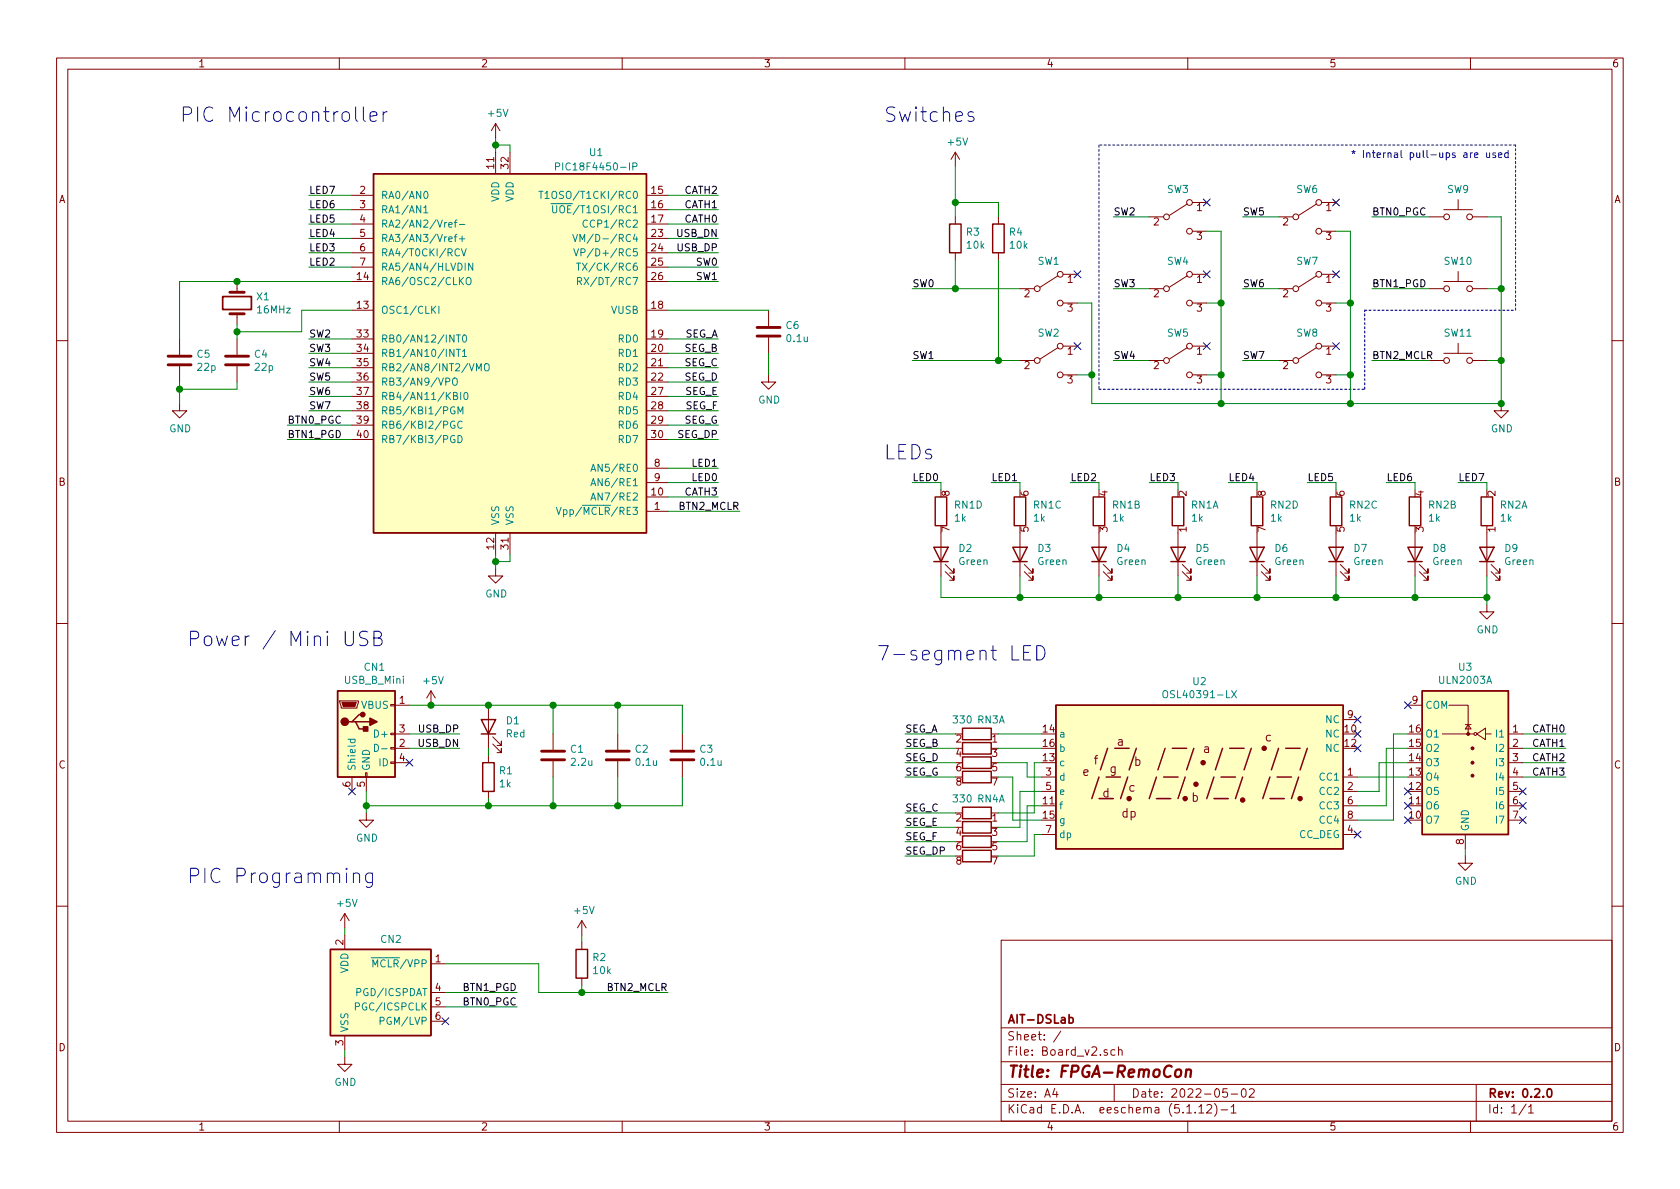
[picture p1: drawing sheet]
EESchema Schematic File Version 4
EELAYER 30 0
EELAYER END
$Descr A4 11693 8268
encoding utf-8
Sheet 1 1
Title "FPGA-RemoCon"
Date "2022-05-02"
Rev "0.2.0"
Comp "AIT-DSLab"
Comment1 ""
Comment2 ""
Comment3 ""
Comment4 ""
$EndDescr
$Comp
L MCU_Microchip_PIC18:PIC18F4450-IP U1
U 1 1
P 3550 2450
F 0 "U1" H 4150 3850 50  0000 C CNN
F 1 "PIC18F4450-IP" H 4150 3750 50  0000 C CNN
F 2 "Package_DIP:DIP-40_W15.24mm_LongPads" H 3550 2450 50  0001 C CIN
F 3 "http://ww1.microchip.com/downloads/en/DeviceDoc/39760d.pdf" H 3550 2200 50  0001 C CNN
	1    3550 2450
	1    0    0    -1  
$EndComp
$Comp
L Device:Crystal X1
U 1 1
P 1650 2100
F 0 "X1" V 1604 2231 50  0000 L CNN
F 1 "16MHz" V 1695 2231 50  0000 L CNN
F 2 "Crystal:Crystal_HC49-4H_Vertical" H 1650 2100 50  0001 C CNN
F 3 "~" H 1650 2100 50  0001 C CNN
	1    1650 2100
	0    1    1    0   
$EndComp
$Comp
L Device:C C4
U 1 1
P 1650 2500
F 0 "C4" H 1765 2546 50  0000 L CNN
F 1 "22p" H 1765 2455 50  0000 L CNN
F 2 "Capacitor_THT:C_Disc_D3.8mm_W2.6mm_P2.50mm" H 1688 2350 50  0001 C CNN
F 3 "~" H 1650 2500 50  0001 C CNN
	1    1650 2500
	1    0    0    -1  
$EndComp
$Comp
L Device:C C5
U 1 1
P 1250 2500
F 0 "C5" H 1365 2546 50  0000 L CNN
F 1 "22p" H 1365 2455 50  0000 L CNN
F 2 "Capacitor_THT:C_Disc_D3.8mm_W2.6mm_P2.50mm" H 1288 2350 50  0001 C CNN
F 3 "~" H 1250 2500 50  0001 C CNN
	1    1250 2500
	1    0    0    -1  
$EndComp
Wire Wire Line
	2450 1950 1650 1950
Wire Wire Line
	1650 1950 1250 1950
Wire Wire Line
	1250 1950 1250 2350
Connection ~ 1650 1950
Wire Wire Line
	2450 2150 2100 2150
Wire Wire Line
	2100 2150 2100 2300
Wire Wire Line
	2100 2300 1650 2300
Wire Wire Line
	1650 2300 1650 2250
Wire Wire Line
	1650 2350 1650 2300
Connection ~ 1650 2300
Wire Wire Line
	1650 2650 1650 2700
Wire Wire Line
	1650 2700 1250 2700
Wire Wire Line
	1250 2700 1250 2650
$Comp
L power:GND #PWR0101
U 1 1
P 1250 2800
F 0 "#PWR0101" H 1250 2550 50  0001 C CNN
F 1 "GND" H 1255 2627 50  0000 C CNN
F 2 "" H 1250 2800 50  0001 C CNN
F 3 "" H 1250 2800 50  0001 C CNN
	1    1250 2800
	1    0    0    -1  
$EndComp
Wire Wire Line
	1250 2700 1250 2800
Connection ~ 1250 2700
$Comp
L Device:C C6
U 1 1
P 5350 2300
F 0 "C6" H 5465 2346 50  0000 L CNN
F 1 "0.1u" H 5465 2255 50  0000 L CNN
F 2 "Capacitor_THT:C_Disc_D3.8mm_W2.6mm_P2.50mm" H 5388 2150 50  0001 C CNN
F 3 "~" H 5350 2300 50  0001 C CNN
	1    5350 2300
	1    0    0    -1  
$EndComp
$Comp
L power:GND #PWR0102
U 1 1
P 5350 2600
F 0 "#PWR0102" H 5350 2350 50  0001 C CNN
F 1 "GND" H 5355 2427 50  0000 C CNN
F 2 "" H 5350 2600 50  0001 C CNN
F 3 "" H 5350 2600 50  0001 C CNN
	1    5350 2600
	1    0    0    -1  
$EndComp
Wire Wire Line
	5350 2450 5350 2600
$Comp
L power:+5V #PWR0103
U 1 1
P 3450 950
F 0 "#PWR0103" H 3450 800 50  0001 C CNN
F 1 "+5V" H 3465 1123 50  0000 C CNN
F 2 "" H 3450 950 50  0001 C CNN
F 3 "" H 3450 950 50  0001 C CNN
	1    3450 950 
	1    0    0    -1  
$EndComp
$Comp
L power:GND #PWR0104
U 1 1
P 3450 3950
F 0 "#PWR0104" H 3450 3700 50  0001 C CNN
F 1 "GND" H 3455 3777 50  0000 C CNN
F 2 "" H 3450 3950 50  0001 C CNN
F 3 "" H 3450 3950 50  0001 C CNN
	1    3450 3950
	1    0    0    -1  
$EndComp
Wire Wire Line
	3450 3850 3450 3900
Wire Wire Line
	3450 3900 3550 3900
Wire Wire Line
	3550 3900 3550 3850
Connection ~ 3450 3900
Wire Wire Line
	3450 3900 3450 3950
Wire Wire Line
	3450 950  3450 1000
Wire Wire Line
	3450 1000 3550 1000
Wire Wire Line
	3550 1000 3550 1050
Connection ~ 3450 1000
Wire Wire Line
	3450 1000 3450 1050
Text Label 5150 3550 2    50   ~ 0
BTN2_MCLR
Wire Wire Line
	4650 3550 5150 3550
Wire Wire Line
	4650 2150 5350 2150
Wire Wire Line
	2450 2950 2000 2950
Wire Wire Line
	2450 3050 2000 3050
Text Label 2000 2950 0    50   ~ 0
BTN0_PGC
Text Label 2000 3050 0    50   ~ 0
BTN1_PGD
Wire Wire Line
	2150 2850 2450 2850
Wire Wire Line
	2150 2750 2450 2750
Wire Wire Line
	2150 2650 2450 2650
Wire Wire Line
	2150 2550 2450 2550
Wire Wire Line
	2150 2450 2450 2450
Wire Wire Line
	2150 2350 2450 2350
Text Label 2150 2850 0    50   ~ 0
SW7
Text Label 2150 2750 0    50   ~ 0
SW6
Text Label 2150 2650 0    50   ~ 0
SW5
Text Label 2150 2550 0    50   ~ 0
SW4
Text Label 2150 2450 0    50   ~ 0
SW3
Text Label 2150 2350 0    50   ~ 0
SW2
Text Label 5000 1850 2    50   ~ 0
SW0
Text Label 5000 1950 2    50   ~ 0
SW1
Wire Wire Line
	4650 1950 5000 1950
Wire Wire Line
	4650 1850 5000 1850
Wire Wire Line
	5000 1750 4650 1750
Wire Wire Line
	5000 1650 4650 1650
Wire Wire Line
	5000 2350 4650 2350
Wire Wire Line
	5000 2450 4650 2450
Wire Wire Line
	5000 2550 4650 2550
Wire Wire Line
	5000 2650 4650 2650
Wire Wire Line
	5000 2750 4650 2750
Wire Wire Line
	5000 2850 4650 2850
Wire Wire Line
	5000 2950 4650 2950
Wire Wire Line
	5000 3050 4650 3050
Text Label 5000 3050 2    50   ~ 0
SEG_DP
Text Label 5000 2950 2    50   ~ 0
SEG_G
Text Label 5000 2850 2    50   ~ 0
SEG_F
Text Label 5000 2750 2    50   ~ 0
SEG_E
Text Label 5000 2650 2    50   ~ 0
SEG_D
Text Label 5000 2550 2    50   ~ 0
SEG_C
Text Label 5000 2450 2    50   ~ 0
SEG_B
Text Label 5000 2350 2    50   ~ 0
SEG_A
Text Label 5000 1750 2    50   ~ 0
USB_DP
Text Label 5000 1650 2    50   ~ 0
USB_DN
Wire Wire Line
	5000 1550 4650 1550
Wire Wire Line
	5000 1450 4650 1450
Wire Wire Line
	5000 1350 4650 1350
Wire Wire Line
	2150 1350 2450 1350
Wire Wire Line
	2150 1450 2450 1450
Wire Wire Line
	2150 1550 2450 1550
Wire Wire Line
	2150 1650 2450 1650
Wire Wire Line
	2150 1750 2450 1750
Wire Wire Line
	2150 1850 2450 1850
Wire Wire Line
	5000 3250 4650 3250
Wire Wire Line
	5000 3350 4650 3350
Wire Wire Line
	5000 3450 4650 3450
Text Label 5000 3450 2    50   ~ 0
CATH3
Text Label 5000 1350 2    50   ~ 0
CATH2
Text Label 5000 1450 2    50   ~ 0
CATH1
Text Label 5000 1550 2    50   ~ 0
CATH0
Text Label 5000 3350 2    50   ~ 0
LED0
Text Label 5000 3250 2    50   ~ 0
LED1
Text Label 2150 1850 0    50   ~ 0
LED2
Text Label 2150 1750 0    50   ~ 0
LED3
Text Label 2150 1650 0    50   ~ 0
LED4
Text Label 2150 1550 0    50   ~ 0
LED5
Text Label 2150 1450 0    50   ~ 0
LED6
Text Label 2150 1350 0    50   ~ 0
LED7
$Comp
L Connector:USB_B_Mini CN1
U 1 1
P 2550 5100
F 0 "CN1" H 2607 5567 50  0000 C CNN
F 1 "USB_B_Mini" H 2607 5476 50  0000 C CNN
F 2 "Board:USB_MiniB_TE_2172034-1" H 2700 5050 50  0001 C CNN
F 3 "~" H 2700 5050 50  0001 C CNN
	1    2550 5100
	1    0    0    -1  
$EndComp
Text Notes 1250 850  0    100  ~ 0
PIC Microcontroller
Text Notes 1300 4500 0    100  ~ 0
Power / Mini USB
$Comp
L power:GND #PWR0105
U 1 1
P 2550 5650
F 0 "#PWR0105" H 2550 5400 50  0001 C CNN
F 1 "GND" H 2555 5477 50  0000 C CNN
F 2 "" H 2550 5650 50  0001 C CNN
F 3 "" H 2550 5650 50  0001 C CNN
	1    2550 5650
	1    0    0    -1  
$EndComp
$Comp
L power:+5V #PWR0106
U 1 1
P 3000 4900
F 0 "#PWR0106" H 3000 4750 50  0001 C CNN
F 1 "+5V" H 3015 5073 50  0000 C CNN
F 2 "" H 3000 4900 50  0001 C CNN
F 3 "" H 3000 4900 50  0001 C CNN
	1    3000 4900
	1    0    0    -1  
$EndComp
Wire Wire Line
	2850 4900 3000 4900
Wire Wire Line
	2550 5500 2550 5600
NoConn ~ 2450 5500
NoConn ~ 2850 5300
Connection ~ 2550 5600
Wire Wire Line
	2550 5600 2550 5650
Connection ~ 3000 4900
Text Label 3200 5100 2    50   ~ 0
USB_DP
Wire Wire Line
	2850 5100 3200 5100
Wire Wire Line
	2850 5200 3200 5200
Text Label 3200 5200 2    50   ~ 0
USB_DN
$Comp
L Device:R R1
U 1 1
P 3400 5400
F 0 "R1" H 3470 5446 50  0000 L CNN
F 1 "1k" H 3470 5355 50  0000 L CNN
F 2 "Resistor_THT:R_Axial_DIN0207_L6.3mm_D2.5mm_P7.62mm_Horizontal" V 3330 5400 50  0001 C CNN
F 3 "~" H 3400 5400 50  0001 C CNN
	1    3400 5400
	1    0    0    -1  
$EndComp
$Comp
L Device:LED D1
U 1 1
P 3400 5050
F 0 "D1" V 3439 4932 50  0000 R CNN
F 1 "Red" V 3348 4932 50  0000 R CNN
F 2 "LED_THT:LED_D3.0mm" H 3400 5050 50  0001 C CNN
F 3 "~" H 3400 5050 50  0001 C CNN
	1    3400 5050
	0    -1   -1   0   
$EndComp
$Comp
L Device:C C2
U 1 1
P 4300 5250
F 0 "C2" H 4415 5296 50  0000 L CNN
F 1 "0.1u" H 4415 5205 50  0000 L CNN
F 2 "Capacitor_THT:C_Disc_D3.8mm_W2.6mm_P2.50mm" H 4338 5100 50  0001 C CNN
F 3 "~" H 4300 5250 50  0001 C CNN
	1    4300 5250
	1    0    0    -1  
$EndComp
$Comp
L Device:C C3
U 1 1
P 4750 5250
F 0 "C3" H 4865 5296 50  0000 L CNN
F 1 "0.1u" H 4865 5205 50  0000 L CNN
F 2 "Capacitor_THT:C_Disc_D3.8mm_W2.6mm_P2.50mm" H 4788 5100 50  0001 C CNN
F 3 "~" H 4750 5250 50  0001 C CNN
	1    4750 5250
	1    0    0    -1  
$EndComp
Wire Wire Line
	3400 5200 3400 5250
Wire Wire Line
	3400 5550 3400 5600
Wire Wire Line
	4300 4900 4300 5100
Wire Wire Line
	4750 5400 4750 5600
Wire Wire Line
	4300 5400 4300 5600
Text Notes 1300 6150 0    100  ~ 0
PIC Programming
$Comp
L power:+5V #PWR0107
U 1 1
P 2400 6450
F 0 "#PWR0107" H 2400 6300 50  0001 C CNN
F 1 "+5V" H 2415 6623 50  0000 C CNN
F 2 "" H 2400 6450 50  0001 C CNN
F 3 "" H 2400 6450 50  0001 C CNN
	1    2400 6450
	1    0    0    -1  
$EndComp
$Comp
L power:GND #PWR0108
U 1 1
P 2400 7350
F 0 "#PWR0108" H 2400 7100 50  0001 C CNN
F 1 "GND" H 2405 7177 50  0000 C CNN
F 2 "" H 2400 7350 50  0001 C CNN
F 3 "" H 2400 7350 50  0001 C CNN
	1    2400 7350
	1    0    0    -1  
$EndComp
Wire Wire Line
	2400 7300 2400 7350
Wire Wire Line
	2400 6450 2400 6500
$Comp
L Connector:Conn_PIC_ICSP_ICD CN2
U 1 1
P 2600 6900
F 0 "CN2" H 2800 7300 50  0000 R TNN
F 1 "Conn_PIC_ICSP_ICD" H 2271 6855 50  0001 R CNN
F 2 "Connector_PinHeader_2.54mm:PinHeader_1x06_P2.54mm_Vertical" H 2650 7050 50  0001 C CNN
F 3 "http://ww1.microchip.com/downloads/en/devicedoc/30277d.pdf" V 2300 6750 50  0001 C CNN
	1    2600 6900
	1    0    0    -1  
$EndComp
Wire Wire Line
	3600 6900 3100 6900
Wire Wire Line
	3600 7000 3100 7000
NoConn ~ 3100 7100
Text Label 4650 6900 2    50   ~ 0
BTN2_MCLR
Text Label 3600 6900 2    50   ~ 0
BTN1_PGD
Text Label 3600 7000 2    50   ~ 0
BTN0_PGC
Wire Wire Line
	3100 6700 3750 6700
$Comp
L Device:R R2
U 1 1
P 4050 6700
F 0 "R2" H 4120 6746 50  0000 L CNN
F 1 "10k" H 4120 6655 50  0000 L CNN
F 2 "Resistor_THT:R_Axial_DIN0207_L6.3mm_D2.5mm_P7.62mm_Horizontal" V 3980 6700 50  0001 C CNN
F 3 "~" H 4050 6700 50  0001 C CNN
	1    4050 6700
	1    0    0    -1  
$EndComp
Wire Wire Line
	3750 6700 3750 6900
Wire Wire Line
	3750 6900 4050 6900
Wire Wire Line
	4050 6850 4050 6900
Connection ~ 4050 6900
Wire Wire Line
	4050 6900 4650 6900
Wire Wire Line
	4050 6550 4050 6500
$Comp
L power:+5V #PWR0109
U 1 1
P 4050 6500
F 0 "#PWR0109" H 4050 6350 50  0001 C CNN
F 1 "+5V" H 4065 6673 50  0000 C CNN
F 2 "" H 4050 6500 50  0001 C CNN
F 3 "" H 4050 6500 50  0001 C CNN
	1    4050 6500
	1    0    0    -1  
$EndComp
Text Notes 6150 850  0    100  ~ 0
Switches
Text Notes 6150 3200 0    100  ~ 0
LEDs
Text Notes 6100 4600 0    100  ~ 0
7-segment LED
$Comp
L Switch:SW_SPDT SW1
U 1 1
P 7300 2000
F 0 "SW1" H 7300 2193 50  0000 C CNN
F 1 "SW_SPDT" H 7300 2194 50  0001 C CNN
F 2 "Board:SW_Slide_MSS102545" H 7300 2000 50  0001 C CNN
F 3 "~" H 7300 2000 50  0001 C CNN
	1    7300 2000
	1    0    0    -1  
$EndComp
$Comp
L Switch:SW_SPDT SW2
U 1 1
P 7300 2500
F 0 "SW2" H 7300 2693 50  0000 C CNN
F 1 "SW_SPDT" H 7300 2694 50  0001 C CNN
F 2 "Board:SW_Slide_MSS102545" H 7300 2500 50  0001 C CNN
F 3 "~" H 7300 2500 50  0001 C CNN
	1    7300 2500
	1    0    0    -1  
$EndComp
$Comp
L Switch:SW_SPDT SW3
U 1 1
P 8200 1500
F 0 "SW3" H 8200 1693 50  0000 C CNN
F 1 "SW_SPDT" H 8200 1694 50  0001 C CNN
F 2 "Board:SW_Slide_MSS102545" H 8200 1500 50  0001 C CNN
F 3 "~" H 8200 1500 50  0001 C CNN
	1    8200 1500
	1    0    0    -1  
$EndComp
$Comp
L Switch:SW_SPDT SW4
U 1 1
P 8200 2000
F 0 "SW4" H 8200 2193 50  0000 C CNN
F 1 "SW_SPDT" H 8200 2194 50  0001 C CNN
F 2 "Board:SW_Slide_MSS102545" H 8200 2000 50  0001 C CNN
F 3 "~" H 8200 2000 50  0001 C CNN
	1    8200 2000
	1    0    0    -1  
$EndComp
$Comp
L Switch:SW_SPDT SW5
U 1 1
P 8200 2500
F 0 "SW5" H 8200 2693 50  0000 C CNN
F 1 "SW_SPDT" H 8200 2694 50  0001 C CNN
F 2 "Board:SW_Slide_MSS102545" H 8200 2500 50  0001 C CNN
F 3 "~" H 8200 2500 50  0001 C CNN
	1    8200 2500
	1    0    0    -1  
$EndComp
$Comp
L Switch:SW_SPDT SW6
U 1 1
P 9100 1500
F 0 "SW6" H 9100 1693 50  0000 C CNN
F 1 "SW_SPDT" H 9100 1694 50  0001 C CNN
F 2 "Board:SW_Slide_MSS102545" H 9100 1500 50  0001 C CNN
F 3 "~" H 9100 1500 50  0001 C CNN
	1    9100 1500
	1    0    0    -1  
$EndComp
$Comp
L Switch:SW_SPDT SW7
U 1 1
P 9100 2000
F 0 "SW7" H 9100 2193 50  0000 C CNN
F 1 "SW_SPDT" H 9100 2194 50  0001 C CNN
F 2 "Board:SW_Slide_MSS102545" H 9100 2000 50  0001 C CNN
F 3 "~" H 9100 2000 50  0001 C CNN
	1    9100 2000
	1    0    0    -1  
$EndComp
$Comp
L Switch:SW_SPDT SW8
U 1 1
P 9100 2500
F 0 "SW8" H 9100 2693 50  0000 C CNN
F 1 "SW_SPDT" H 9100 2694 50  0001 C CNN
F 2 "Board:SW_Slide_MSS102545" H 9100 2500 50  0001 C CNN
F 3 "~" H 9100 2500 50  0001 C CNN
	1    9100 2500
	1    0    0    -1  
$EndComp
$Comp
L Switch:SW_Push SW9
U 1 1
P 10150 1500
F 0 "SW9" H 10150 1693 50  0000 C CNN
F 1 "SW_Push" H 10150 1694 50  0001 C CNN
F 2 "Button_Switch_THT:SW_PUSH_6mm_H5mm" H 10150 1700 50  0001 C CNN
F 3 "~" H 10150 1700 50  0001 C CNN
	1    10150 1500
	1    0    0    -1  
$EndComp
$Comp
L Switch:SW_Push SW10
U 1 1
P 10150 2000
F 0 "SW10" H 10150 2193 50  0000 C CNN
F 1 "SW_Push" H 10150 2194 50  0001 C CNN
F 2 "Button_Switch_THT:SW_PUSH_6mm_H5mm" H 10150 2200 50  0001 C CNN
F 3 "~" H 10150 2200 50  0001 C CNN
	1    10150 2000
	1    0    0    -1  
$EndComp
$Comp
L Switch:SW_Push SW11
U 1 1
P 10150 2500
F 0 "SW11" H 10150 2693 50  0000 C CNN
F 1 "SW_Push" H 10150 2694 50  0001 C CNN
F 2 "Button_Switch_THT:SW_PUSH_6mm_H5mm" H 10150 2700 50  0001 C CNN
F 3 "~" H 10150 2700 50  0001 C CNN
	1    10150 2500
	1    0    0    -1  
$EndComp
$Comp
L Device:R R4
U 1 1
P 6950 1650
F 0 "R4" H 7020 1696 50  0000 L CNN
F 1 "10k" H 7020 1605 50  0000 L CNN
F 2 "Resistor_THT:R_Axial_DIN0207_L6.3mm_D2.5mm_P7.62mm_Horizontal" V 6880 1650 50  0001 C CNN
F 3 "~" H 6950 1650 50  0001 C CNN
	1    6950 1650
	1    0    0    -1  
$EndComp
$Comp
L Device:R R3
U 1 1
P 6650 1650
F 0 "R3" H 6720 1696 50  0000 L CNN
F 1 "10k" H 6720 1605 50  0000 L CNN
F 2 "Resistor_THT:R_Axial_DIN0207_L6.3mm_D2.5mm_P7.62mm_Horizontal" V 6580 1650 50  0001 C CNN
F 3 "~" H 6650 1650 50  0001 C CNN
	1    6650 1650
	1    0    0    -1  
$EndComp
Wire Wire Line
	6950 1800 6950 2500
Wire Wire Line
	6950 2500 7100 2500
Wire Wire Line
	7100 2000 6650 2000
Wire Wire Line
	6650 2000 6650 1800
Wire Wire Line
	6350 2000 6650 2000
Connection ~ 6650 2000
Wire Wire Line
	6350 2500 6950 2500
Connection ~ 6950 2500
Wire Wire Line
	7750 1500 8000 1500
Wire Wire Line
	7750 2000 8000 2000
Wire Wire Line
	7750 2500 8000 2500
Wire Wire Line
	8650 2500 8900 2500
Wire Wire Line
	8650 2000 8900 2000
Wire Wire Line
	8650 1500 8900 1500
Wire Wire Line
	6650 1150 6650 1400
Wire Wire Line
	6950 1500 6950 1400
Wire Wire Line
	6950 1400 6650 1400
Connection ~ 6650 1400
Wire Wire Line
	6650 1400 6650 1500
$Comp
L power:+5V #PWR0110
U 1 1
P 6650 1150
F 0 "#PWR0110" H 6650 1000 50  0001 C CNN
F 1 "+5V" H 6665 1323 50  0000 C CNN
F 2 "" H 6650 1150 50  0001 C CNN
F 3 "" H 6650 1150 50  0001 C CNN
	1    6650 1150
	1    0    0    -1  
$EndComp
$Comp
L power:GND #PWR0111
U 1 1
P 10450 2800
F 0 "#PWR0111" H 10450 2550 50  0001 C CNN
F 1 "GND" H 10455 2627 50  0000 C CNN
F 2 "" H 10450 2800 50  0001 C CNN
F 3 "" H 10450 2800 50  0001 C CNN
	1    10450 2800
	1    0    0    -1  
$EndComp
Wire Wire Line
	7500 2100 7600 2100
Wire Wire Line
	7600 2100 7600 2600
Wire Wire Line
	7600 2800 8500 2800
Wire Wire Line
	7500 2600 7600 2600
Connection ~ 7600 2600
Wire Wire Line
	7600 2600 7600 2800
Wire Wire Line
	8400 1600 8500 1600
Wire Wire Line
	8500 1600 8500 2100
Connection ~ 8500 2800
Wire Wire Line
	8500 2800 9400 2800
Wire Wire Line
	8400 2100 8500 2100
Connection ~ 8500 2100
Wire Wire Line
	8500 2100 8500 2600
Wire Wire Line
	8400 2600 8500 2600
Connection ~ 8500 2600
Wire Wire Line
	8500 2600 8500 2800
Wire Wire Line
	9300 2600 9400 2600
Wire Wire Line
	9400 2600 9400 2800
Wire Wire Line
	9400 2600 9400 2100
Wire Wire Line
	9400 1600 9300 1600
Connection ~ 9400 2600
Wire Wire Line
	9300 2100 9400 2100
Connection ~ 9400 2100
Wire Wire Line
	9400 2100 9400 1600
Wire Wire Line
	10350 1500 10450 1500
Wire Wire Line
	10450 1500 10450 2000
Connection ~ 10450 2800
Wire Wire Line
	10350 2500 10450 2500
Connection ~ 10450 2500
Wire Wire Line
	10450 2500 10450 2800
Wire Wire Line
	10350 2000 10450 2000
Connection ~ 10450 2000
Wire Wire Line
	10450 2000 10450 2500
NoConn ~ 9300 1400
NoConn ~ 9300 1900
NoConn ~ 9300 2400
NoConn ~ 8400 2400
NoConn ~ 8400 1900
NoConn ~ 8400 1400
NoConn ~ 7500 2400
NoConn ~ 7500 1900
Text Label 6350 2000 0    50   ~ 0
SW0
Text Label 6350 2500 0    50   ~ 0
SW1
Text Label 7750 1500 0    50   ~ 0
SW2
Text Label 7750 2000 0    50   ~ 0
SW3
Text Label 7750 2500 0    50   ~ 0
SW4
Text Label 8650 1500 0    50   ~ 0
SW5
Text Label 8650 2000 0    50   ~ 0
SW6
Text Label 8650 2500 0    50   ~ 0
SW7
Wire Wire Line
	9400 2800 10450 2800
Connection ~ 9400 2800
Wire Wire Line
	9550 2500 9950 2500
Wire Wire Line
	9550 2000 9950 2000
Wire Wire Line
	9550 1500 9950 1500
Text Label 9550 1500 0    50   ~ 0
BTN0_PGC
Text Label 9550 2000 0    50   ~ 0
BTN1_PGD
Text Label 9550 2500 0    50   ~ 0
BTN2_MCLR
Wire Notes Line
	7650 1000 7650 2700
Wire Notes Line
	7650 2700 9500 2700
Wire Notes Line
	9500 2700 9500 2150
Wire Notes Line
	9500 2150 10550 2150
Wire Notes Line
	10550 2150 10550 1000
Text Notes 9400 1100 0    50   ~ 0
* Internal pull-ups are used
Wire Notes Line
	10550 1000 7650 1000
$Comp
L Device:LED D2
U 1 1
P 6550 3850
F 0 "D2" V 6589 3732 50  0000 R CNN
F 1 "Green" V 6498 3732 50  0000 R CNN
F 2 "LED_THT:LED_D3.0mm" H 6550 3850 50  0001 C CNN
F 3 "~" H 6550 3850 50  0001 C CNN
	1    6550 3850
	0    -1   -1   0   
$EndComp
Wire Wire Line
	6350 3350 6550 3350
Wire Wire Line
	6550 3350 6550 3400
Text Label 6350 3350 0    50   ~ 0
LED0
$Comp
L Device:LED D3
U 1 1
P 7100 3850
F 0 "D3" V 7139 3732 50  0000 R CNN
F 1 "Green" V 7048 3732 50  0000 R CNN
F 2 "LED_THT:LED_D3.0mm" H 7100 3850 50  0001 C CNN
F 3 "~" H 7100 3850 50  0001 C CNN
	1    7100 3850
	0    -1   -1   0   
$EndComp
Wire Wire Line
	6900 3350 7100 3350
Wire Wire Line
	7100 3350 7100 3400
Text Label 6900 3350 0    50   ~ 0
LED1
$Comp
L Device:LED D4
U 1 1
P 7650 3850
F 0 "D4" V 7689 3732 50  0000 R CNN
F 1 "Green" V 7598 3732 50  0000 R CNN
F 2 "LED_THT:LED_D3.0mm" H 7650 3850 50  0001 C CNN
F 3 "~" H 7650 3850 50  0001 C CNN
	1    7650 3850
	0    -1   -1   0   
$EndComp
Wire Wire Line
	7450 3350 7650 3350
Wire Wire Line
	7650 3350 7650 3400
Text Label 7450 3350 0    50   ~ 0
LED2
$Comp
L Device:LED D5
U 1 1
P 8200 3850
F 0 "D5" V 8239 3732 50  0000 R CNN
F 1 "Green" V 8148 3732 50  0000 R CNN
F 2 "LED_THT:LED_D3.0mm" H 8200 3850 50  0001 C CNN
F 3 "~" H 8200 3850 50  0001 C CNN
	1    8200 3850
	0    -1   -1   0   
$EndComp
Wire Wire Line
	8000 3350 8200 3350
Wire Wire Line
	8200 3350 8200 3400
Text Label 8000 3350 0    50   ~ 0
LED3
$Comp
L Device:LED D6
U 1 1
P 8750 3850
F 0 "D6" V 8789 3732 50  0000 R CNN
F 1 "Green" V 8698 3732 50  0000 R CNN
F 2 "LED_THT:LED_D3.0mm" H 8750 3850 50  0001 C CNN
F 3 "~" H 8750 3850 50  0001 C CNN
	1    8750 3850
	0    -1   -1   0   
$EndComp
Wire Wire Line
	8550 3350 8750 3350
Wire Wire Line
	8750 3350 8750 3400
Text Label 8550 3350 0    50   ~ 0
LED4
$Comp
L Device:LED D7
U 1 1
P 9300 3850
F 0 "D7" V 9339 3732 50  0000 R CNN
F 1 "Green" V 9248 3732 50  0000 R CNN
F 2 "LED_THT:LED_D3.0mm" H 9300 3850 50  0001 C CNN
F 3 "~" H 9300 3850 50  0001 C CNN
	1    9300 3850
	0    -1   -1   0   
$EndComp
Wire Wire Line
	9100 3350 9300 3350
Wire Wire Line
	9300 3350 9300 3400
Text Label 9100 3350 0    50   ~ 0
LED5
$Comp
L Device:LED D8
U 1 1
P 9850 3850
F 0 "D8" V 9889 3732 50  0000 R CNN
F 1 "Green" V 9798 3732 50  0000 R CNN
F 2 "LED_THT:LED_D3.0mm" H 9850 3850 50  0001 C CNN
F 3 "~" H 9850 3850 50  0001 C CNN
	1    9850 3850
	0    -1   -1   0   
$EndComp
Wire Wire Line
	9650 3350 9850 3350
Wire Wire Line
	9850 3350 9850 3400
Text Label 9650 3350 0    50   ~ 0
LED6
$Comp
L Device:LED D9
U 1 1
P 10350 3850
F 0 "D9" V 10389 3732 50  0000 R CNN
F 1 "Green" V 10298 3732 50  0000 R CNN
F 2 "LED_THT:LED_D3.0mm" H 10350 3850 50  0001 C CNN
F 3 "~" H 10350 3850 50  0001 C CNN
	1    10350 3850
	0    -1   -1   0   
$EndComp
Wire Wire Line
	10150 3350 10350 3350
Wire Wire Line
	10350 3350 10350 3400
Text Label 10150 3350 0    50   ~ 0
LED7
$Comp
L Device:R_Pack04_SIP_Split RN1
U 1 1
P 8200 3550
F 0 "RN1" H 8288 3596 50  0000 L CNN
F 1 "1k" H 8288 3505 50  0000 L CNN
F 2 "Resistor_THT:R_Array_SIP8" V 8120 3550 50  0001 C CNN
F 3 "http://www.vishay.com/docs/31509/csc.pdf" H 8200 3550 50  0001 C CNN
	1    8200 3550
	1    0    0    -1  
$EndComp
$Comp
L Device:R_Pack04_SIP_Split RN1
U 2 1
P 7650 3550
F 0 "RN1" H 7738 3596 50  0000 L CNN
F 1 "1k" H 7738 3505 50  0000 L CNN
F 2 "Resistor_THT:R_Array_SIP8" V 7570 3550 50  0001 C CNN
F 3 "http://www.vishay.com/docs/31509/csc.pdf" H 7650 3550 50  0001 C CNN
	2    7650 3550
	1    0    0    -1  
$EndComp
$Comp
L Device:R_Pack04_SIP_Split RN1
U 3 1
P 7100 3550
F 0 "RN1" H 7188 3596 50  0000 L CNN
F 1 "1k" H 7188 3505 50  0000 L CNN
F 2 "Resistor_THT:R_Array_SIP8" V 7020 3550 50  0001 C CNN
F 3 "http://www.vishay.com/docs/31509/csc.pdf" H 7100 3550 50  0001 C CNN
	3    7100 3550
	1    0    0    -1  
$EndComp
$Comp
L Device:R_Pack04_SIP_Split RN1
U 4 1
P 6550 3550
F 0 "RN1" H 6638 3596 50  0000 L CNN
F 1 "1k" H 6638 3505 50  0000 L CNN
F 2 "Resistor_THT:R_Array_SIP8" V 6470 3550 50  0001 C CNN
F 3 "http://www.vishay.com/docs/31509/csc.pdf" H 6550 3550 50  0001 C CNN
	4    6550 3550
	1    0    0    -1  
$EndComp
$Comp
L Device:R_Pack04_SIP_Split RN2
U 1 1
P 10350 3550
F 0 "RN2" H 10438 3596 50  0000 L CNN
F 1 "1k" H 10438 3505 50  0000 L CNN
F 2 "Resistor_THT:R_Array_SIP8" V 10270 3550 50  0001 C CNN
F 3 "http://www.vishay.com/docs/31509/csc.pdf" H 10350 3550 50  0001 C CNN
	1    10350 3550
	1    0    0    -1  
$EndComp
$Comp
L Device:R_Pack04_SIP_Split RN2
U 2 1
P 9850 3550
F 0 "RN2" H 9938 3596 50  0000 L CNN
F 1 "1k" H 9938 3505 50  0000 L CNN
F 2 "Resistor_THT:R_Array_SIP8" V 9770 3550 50  0001 C CNN
F 3 "http://www.vishay.com/docs/31509/csc.pdf" H 9850 3550 50  0001 C CNN
	2    9850 3550
	1    0    0    -1  
$EndComp
$Comp
L Device:R_Pack04_SIP_Split RN2
U 3 1
P 9300 3550
F 0 "RN2" H 9388 3596 50  0000 L CNN
F 1 "1k" H 9388 3505 50  0000 L CNN
F 2 "Resistor_THT:R_Array_SIP8" V 9220 3550 50  0001 C CNN
F 3 "http://www.vishay.com/docs/31509/csc.pdf" H 9300 3550 50  0001 C CNN
	3    9300 3550
	1    0    0    -1  
$EndComp
$Comp
L Device:R_Pack04_SIP_Split RN2
U 4 1
P 8750 3550
F 0 "RN2" H 8838 3596 50  0000 L CNN
F 1 "1k" H 8838 3505 50  0000 L CNN
F 2 "Resistor_THT:R_Array_SIP8" V 8670 3550 50  0001 C CNN
F 3 "http://www.vishay.com/docs/31509/csc.pdf" H 8750 3550 50  0001 C CNN
	4    8750 3550
	1    0    0    -1  
$EndComp
$Comp
L power:GND #PWR0112
U 1 1
P 10350 4200
F 0 "#PWR0112" H 10350 3950 50  0001 C CNN
F 1 "GND" H 10355 4027 50  0000 C CNN
F 2 "" H 10350 4200 50  0001 C CNN
F 3 "" H 10350 4200 50  0001 C CNN
	1    10350 4200
	1    0    0    -1  
$EndComp
Wire Wire Line
	10350 4200 10350 4150
Wire Wire Line
	10350 4150 9850 4150
Connection ~ 10350 4150
Connection ~ 7100 4150
Wire Wire Line
	7100 4150 6550 4150
Connection ~ 7650 4150
Wire Wire Line
	7650 4150 7100 4150
Connection ~ 8200 4150
Wire Wire Line
	8200 4150 7650 4150
Connection ~ 8750 4150
Wire Wire Line
	8750 4150 8200 4150
Connection ~ 9300 4150
Wire Wire Line
	9300 4150 8750 4150
Connection ~ 9850 4150
Wire Wire Line
	9850 4150 9300 4150
NoConn ~ 9450 5000
NoConn ~ 9450 5100
NoConn ~ 9450 5200
NoConn ~ 9800 4900
NoConn ~ 9800 5500
NoConn ~ 9800 5600
NoConn ~ 9800 5700
NoConn ~ 9450 5800
NoConn ~ 10600 5500
NoConn ~ 10600 5600
NoConn ~ 10600 5700
$Comp
L power:GND #PWR0113
U 1 1
P 10200 5950
F 0 "#PWR0113" H 10200 5700 50  0001 C CNN
F 1 "GND" H 10205 5777 50  0000 C CNN
F 2 "" H 10200 5950 50  0001 C CNN
F 3 "" H 10200 5950 50  0001 C CNN
	1    10200 5950
	1    0    0    -1  
$EndComp
Wire Wire Line
	10200 5900 10200 5950
Text Label 10900 5100 2    50   ~ 0
CATH0
Wire Wire Line
	10600 5100 10900 5100
Wire Wire Line
	10600 5200 10900 5200
Wire Wire Line
	10600 5300 10900 5300
Wire Wire Line
	10600 5400 10900 5400
Text Label 10900 5200 2    50   ~ 0
CATH1
Text Label 10900 5300 2    50   ~ 0
CATH2
Text Label 10900 5400 2    50   ~ 0
CATH3
$Comp
L Device:R_Pack04_SIP_Split RN3
U 1 1
P 6800 5100
F 0 "RN3" V 6700 5000 50  0000 C CNN
F 1 "330" V 6700 5200 50  0000 C CNN
F 2 "Resistor_THT:R_Array_SIP8" V 6720 5100 50  0001 C CNN
F 3 "http://www.vishay.com/docs/31509/csc.pdf" H 6800 5100 50  0001 C CNN
	1    6800 5100
	0    -1   1    0   
$EndComp
$Comp
L Device:R_Pack04_SIP_Split RN3
U 2 1
P 6800 5200
F 0 "RN3" V 6593 5200 50  0001 C CNN
F 1 "330" V 6684 5200 50  0001 C CNN
F 2 "Resistor_THT:R_Array_SIP8" V 6720 5200 50  0001 C CNN
F 3 "http://www.vishay.com/docs/31509/csc.pdf" H 6800 5200 50  0001 C CNN
	2    6800 5200
	0    -1   1    0   
$EndComp
$Comp
L Device:R_Pack04_SIP_Split RN3
U 3 1
P 6800 5300
F 0 "RN3" V 6593 5300 50  0001 C CNN
F 1 "330" V 6684 5300 50  0001 C CNN
F 2 "Resistor_THT:R_Array_SIP8" V 6720 5300 50  0001 C CNN
F 3 "http://www.vishay.com/docs/31509/csc.pdf" H 6800 5300 50  0001 C CNN
	3    6800 5300
	0    -1   1    0   
$EndComp
$Comp
L Device:R_Pack04_SIP_Split RN3
U 4 1
P 6800 5400
F 0 "RN3" V 6593 5400 50  0001 C CNN
F 1 "330" V 6684 5400 50  0001 C CNN
F 2 "Resistor_THT:R_Array_SIP8" V 6720 5400 50  0001 C CNN
F 3 "http://www.vishay.com/docs/31509/csc.pdf" H 6800 5400 50  0001 C CNN
	4    6800 5400
	0    -1   1    0   
$EndComp
$Comp
L Device:R_Pack04_SIP_Split RN4
U 1 1
P 6800 5650
F 0 "RN4" V 6700 5550 50  0000 C CNN
F 1 "330" V 6700 5750 50  0000 C CNN
F 2 "Resistor_THT:R_Array_SIP8" V 6720 5650 50  0001 C CNN
F 3 "http://www.vishay.com/docs/31509/csc.pdf" H 6800 5650 50  0001 C CNN
	1    6800 5650
	0    -1   1    0   
$EndComp
$Comp
L Device:R_Pack04_SIP_Split RN4
U 2 1
P 6800 5750
F 0 "RN4" V 6593 5750 50  0001 C CNN
F 1 "330" V 6684 5750 50  0001 C CNN
F 2 "Resistor_THT:R_Array_SIP8" V 6720 5750 50  0001 C CNN
F 3 "http://www.vishay.com/docs/31509/csc.pdf" H 6800 5750 50  0001 C CNN
	2    6800 5750
	0    -1   1    0   
$EndComp
$Comp
L Device:R_Pack04_SIP_Split RN4
U 3 1
P 6800 5850
F 0 "RN4" V 6593 5850 50  0001 C CNN
F 1 "330" V 6684 5850 50  0001 C CNN
F 2 "Resistor_THT:R_Array_SIP8" V 6720 5850 50  0001 C CNN
F 3 "http://www.vishay.com/docs/31509/csc.pdf" H 6800 5850 50  0001 C CNN
	3    6800 5850
	0    -1   1    0   
$EndComp
$Comp
L Device:R_Pack04_SIP_Split RN4
U 4 1
P 6800 5950
F 0 "RN4" V 6900 5850 50  0001 C CNN
F 1 "330" V 6900 6050 50  0001 C CNN
F 2 "Resistor_THT:R_Array_SIP8" V 6720 5950 50  0001 C CNN
F 3 "http://www.vishay.com/docs/31509/csc.pdf" H 6800 5950 50  0001 C CNN
	4    6800 5950
	0    -1   1    0   
$EndComp
Wire Wire Line
	6300 5100 6650 5100
Wire Wire Line
	6650 5200 6300 5200
Wire Wire Line
	6300 5650 6650 5650
Wire Wire Line
	6300 5300 6650 5300
Wire Wire Line
	6300 5750 6650 5750
Wire Wire Line
	6300 5850 6650 5850
Wire Wire Line
	6300 5400 6650 5400
Wire Wire Line
	6300 5950 6650 5950
Text Label 6300 5100 0    50   ~ 0
SEG_A
Text Label 6300 5200 0    50   ~ 0
SEG_B
Text Label 6300 5650 0    50   ~ 0
SEG_C
Text Label 6300 5300 0    50   ~ 0
SEG_D
Text Label 6300 5750 0    50   ~ 0
SEG_E
Text Label 6300 5850 0    50   ~ 0
SEG_F
Text Label 6300 5400 0    50   ~ 0
SEG_G
Text Label 6300 5950 0    50   ~ 0
SEG_DP
Wire Wire Line
	3000 4900 3400 4900
Wire Wire Line
	2550 5600 3400 5600
Connection ~ 3400 4900
Connection ~ 3400 5600
Connection ~ 4300 4900
Connection ~ 4300 5600
Wire Wire Line
	3400 5600 3850 5600
Wire Wire Line
	3400 4900 3850 4900
Wire Wire Line
	4750 4900 4750 5100
Wire Wire Line
	4300 4900 4750 4900
Wire Wire Line
	4300 5600 4750 5600
$Comp
L Device:C C1
U 1 1
P 3850 5250
F 0 "C1" H 3965 5296 50  0000 L CNN
F 1 "2.2u" H 3965 5205 50  0000 L CNN
F 2 "Capacitor_THT:C_Disc_D3.8mm_W2.6mm_P2.50mm" H 3888 5100 50  0001 C CNN
F 3 "~" H 3850 5250 50  0001 C CNN
	1    3850 5250
	1    0    0    -1  
$EndComp
Wire Wire Line
	3850 4900 3850 5100
Wire Wire Line
	3850 5400 3850 5600
Connection ~ 3850 4900
Wire Wire Line
	3850 4900 4300 4900
Connection ~ 3850 5600
Wire Wire Line
	3850 5600 4300 5600
Wire Wire Line
	6550 4000 6550 4150
Wire Wire Line
	10350 4000 10350 4150
Wire Wire Line
	7100 4000 7100 4150
Wire Wire Line
	7650 4000 7650 4150
Wire Wire Line
	8200 4000 8200 4150
Wire Wire Line
	8750 4000 8750 4150
Wire Wire Line
	9300 4000 9300 4150
Wire Wire Line
	9850 4000 9850 4150
$Comp
L Board:OSL40391-LX U2
U 1 1
P 8350 5400
F 0 "U2" H 8350 6067 50  0000 C CNN
F 1 "OSL40391-LX" H 8350 5976 50  0000 C CNN
F 2 "Board:OSL40391" H 8350 4800 50  0001 C CNN
F 3 "" H 7970 5430 50  0001 C CNN
	1    8350 5400
	1    0    0    -1  
$EndComp
Wire Wire Line
	9600 5500 9600 5300
Wire Wire Line
	9650 5600 9650 5200
$Comp
L Transistor_Array:ULN2003A U3
U 1 1
P 10200 5300
F 0 "U3" H 10200 5967 50  0000 C CNN
F 1 "ULN2003A" H 10200 5876 50  0000 C CNN
F 2 "Package_DIP:DIP-16_W7.62mm_LongPads" H 10250 4750 50  0001 L CNN
F 3 "http://www.ti.com/lit/ds/symlink/uln2003a.pdf" H 10300 5100 50  0001 C CNN
	1    10200 5300
	-1   0    0    -1  
$EndComp
Wire Wire Line
	9700 5700 9700 5100
Wire Wire Line
	9700 5100 9800 5100
Wire Wire Line
	9700 5700 9450 5700
Wire Wire Line
	9450 5600 9650 5600
Wire Wire Line
	9450 5500 9600 5500
Wire Wire Line
	9450 5400 9800 5400
Wire Wire Line
	9600 5300 9800 5300
Wire Wire Line
	9650 5200 9800 5200
Wire Wire Line
	6950 5100 7250 5100
Wire Wire Line
	6950 5200 7250 5200
Wire Wire Line
	6950 5400 7050 5400
Wire Wire Line
	7050 5400 7050 5700
Wire Wire Line
	7050 5700 7250 5700
Wire Wire Line
	6950 5300 7150 5300
Wire Wire Line
	7150 5300 7150 5400
Wire Wire Line
	7150 5400 7250 5400
Wire Wire Line
	6950 5650 7200 5650
Wire Wire Line
	7200 5650 7200 5300
Wire Wire Line
	7200 5300 7250 5300
Wire Wire Line
	7250 5600 7150 5600
Wire Wire Line
	7150 5600 7150 5850
Wire Wire Line
	6950 5850 7150 5850
Wire Wire Line
	7100 5500 7100 5750
Wire Wire Line
	7100 5750 6950 5750
Wire Wire Line
	7100 5500 7250 5500
Wire Wire Line
	6950 5950 7200 5950
Wire Wire Line
	7200 5950 7200 5800
Wire Wire Line
	7200 5800 7250 5800
$EndSCHEMATC
